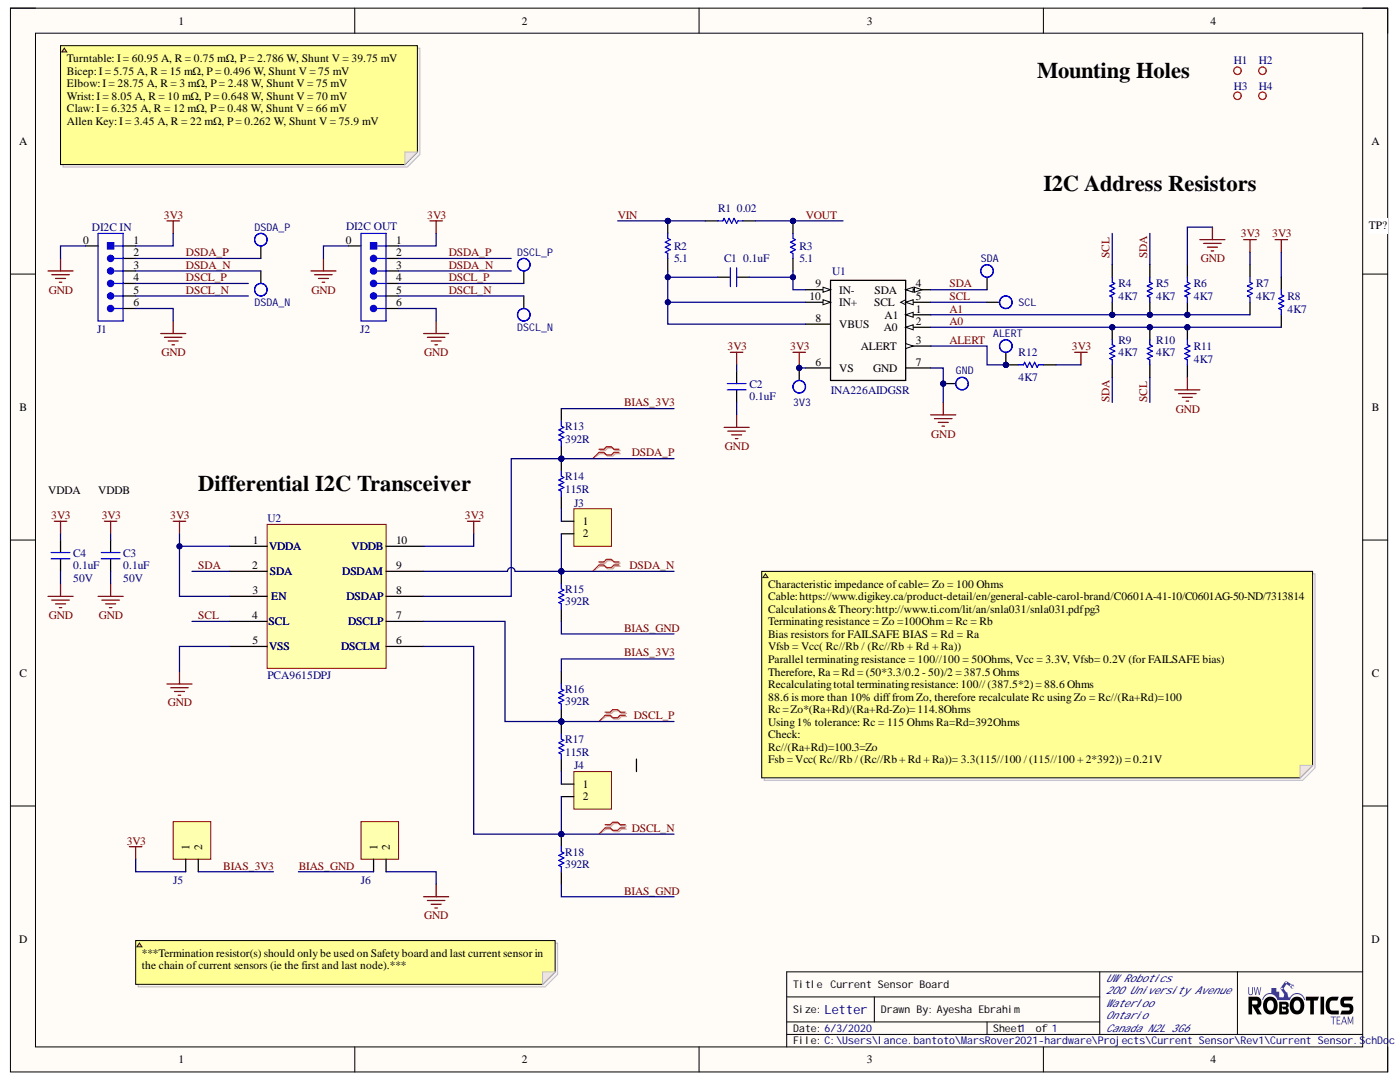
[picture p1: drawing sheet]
# Altium project Current Sensor.PrjPCB
Address1: 200 University Avenue; Address2: Waterloo; Address3: Ontario; Address4: Canada N2L 3G6; BoardName: Your Board Name; DrawnBy: Your Name
1 sheet, 43 parts. Net scope: global (net labels, ports and power ports of the same name join across sheets).
Board file: Current Sensor.PcbDoc

## Sheet Current Sensor.SchDoc: Current Sensor Board
size Letter; DrawnBy: N. Chapman, A. Ebrahim, K. Hong; Organization: UW Robotics; Address1: 200 University Avenue; Address2: Waterloo; Address3: Ontario; Address4: Canada N2L 3G6; Revision: A; SheetNumber: 1; SheetTotal: 1

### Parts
C1  value 0.1uF  [CAPC2012X140N]  (hidden comment: CAP_0.1uF_50V_0805)
C2  value 0.1uF  [CAPC2012X140N]  (hidden comment: CAP_0.1uF_50V_0805)
C3  value 0.1uF  Voltage Rating: 50V  [CAPC2012X140N]  (hidden comment: CAP_0.1uF_50V_0805)
C4  value 0.1uF  Voltage Rating: 50V  [CAPC2012X140N]  (hidden comment: CAP_0.1uF_50V_0805)
H1  MOUNTING_HOLES  [MOUNTING_HOLE]  (value not drawn)
H2  MOUNTING_HOLES  [MOUNTING_HOLE]  (value not drawn)
H3  MOUNTING_HOLES  [MOUNTING_HOLE]  (value not drawn)
H4  MOUNTING_HOLES  [MOUNTING_HOLE]  (value not drawn)
J1  DI2C IN  [MOLEX-5024940670]
J2  DI2C OUT  [MOLEX-5024940670]
J3  JUMPER_2  [HDR1X2]  (value not drawn)
J4  JUMPER_2  [HDR1X2]  (value not drawn)
J5  JUMPER_2  [HDR1X2]  (value not drawn)
J6  JUMPER_2  [HDR1X2]  (value not drawn)
R1  value 0.02  [RESC6532X75N]  (hidden comment: RES_20m_2512)
R2  value 5.1  [RESC2013X70X40LL20T20]  (hidden comment: RES_5.1_0805)
R3  value 5.1  [RESC2013X70X40LL20T20]  (hidden comment: RES_5.1_0805)
R4  value 4K7  [RESC2012X60N]  (hidden comment: RES_4K7_0805)
R5  value 4K7  [RESC2012X60N]  (hidden comment: RES_4K7_0805)
R6  value 4K7  [RESC2012X60N]  (hidden comment: RES_4K7_0805)
R7  value 4K7  [RESC2012X60N]  (hidden comment: RES_4K7_0805)
R8  value 4K7  [RESC2012X60N]  (hidden comment: RES_4K7_0805)
R9  value 4K7  [RESC2012X60N]  (hidden comment: RES_4K7_0805)
R10  value 4K7  [RESC2012X60N]  (hidden comment: RES_4K7_0805)
R11  value 4K7  [RESC2012X60N]  (hidden comment: RES_4K7_0805)
R12  value 4K7  [RESC2012X60N]  (hidden comment: RES_4K7_0805)
R13  Resistance: 392R  [RESC2012X60N]  (hidden comment: RES_392R_0805)
R14  Resistance: 115R  [RESC2012X60N]  (hidden comment: RES_115R_0805)
R15  Resistance: 392R  [RESC2012X60N]  (hidden comment: RES_392R_0805)
R16  Resistance: 392R  [RESC2012X60N]  (hidden comment: RES_392R_0805)
R17  Resistance: 115R  [RESC2012X60N]  (hidden comment: RES_115R_0805)
R18  Resistance: 392R  [RESC2012X60N]  (hidden comment: RES_392R_0805)
TP1  DSDA_P  [TESTPOINT_LOOP]
TP2  DSCL_P  [TESTPOINT_LOOP]
TP3  SDA  [TESTPOINT_LOOP]
TP4  DSDA_N  [TESTPOINT_LOOP]
TP5  SCL  [TESTPOINT_LOOP]
TP6  DSCL_N  [TESTPOINT_LOOP]
TP7  ALERT  [TESTPOINT_LOOP]
TP8  GND  [TESTPOINT_LOOP]
TP9  3V3  [TESTPOINT_LOOP]
U1  INA226AIDGSR  [INA226AIDGSR]
U2  DIFF_I2C_BUFFER  [PCA9615DPJ]  (value not drawn)

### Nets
3V3: C2.2 C3.2 C4.2 J1.1 J2.1 J5.1 R7.2 R8.2 R12.2 TP9.1 U1.6(VS) U2.1(VDDA) U2.3(EN) U2.10(VDDB)
GND: C2.1 C3.1 C4.1 J1.0 J1.6 J2.0 J2.6 J6.2 R6.2 R11.2 TP8.1 U1.7(GND) U2.5(VSS)
A0: R8.1 R9.1 R10.1 R11.1 U1.2(A0)
A1: R4.1 R5.1 R6.1 R7.1 U1.1(A1)
ALERT: R12.1 TP7.1 U1.3(ALERT)
BIAS_3V3: J5.2 R13.2 R16.2
BIAS_GND: J6.1 R15.1 R18.1
DSCL_N: J1.5 J2.5 J4.2 R18.2 TP6.1 U2.6(DSCLM)
DSCL_P: J1.4 J2.4 R16.1 R17.2 TP2.1 U2.7(DSCLP)
DSDA_N: J1.3 J2.3 J3.2 R15.2 TP4.1 U2.9(DSDAM)
DSDA_P: J1.2 J2.2 R13.1 R14.2 TP1.1 U2.8(DSDAP)
SCL: R4.2 R10.2 TP5.1 U1.5(SCL) U2.4(SCL)
SDA: R5.2 R9.2 TP3.1 U1.4(SDA) U2.2(SDA)
VIN: R1.1 R2.2
VOUT: R1.2 R3.2
NetC1_1: C1.1 R2.1 U1.8(VBUS) U1.10(IN+)
NetC1_2: C1.2 R3.1 U1.9(IN-)
NetJ3_1: J3.1 R14.1
NetJ4_1: J4.1 R17.1

### Layout directives
differential pair: DSCL_N, DSCL_P, DSDA_N, DSDA_P

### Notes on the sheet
- Turntable: I = 60.95 A, R = 0.75 mΩ, P = 2.786 W, Shunt V = 39.75 mV
  Bicep: I = 5.75 A, R = 15 mΩ, P = 0.496 W, Shunt V = 75 mV
  Elbow: I = 28.75 A, R = 3 mΩ, P = 2.48 W, Shunt V = 75 mV
  Wrist: I = 8.05 A, R = 10 mΩ, P = 0.648 W, Shunt V = 70 mV
  Claw: I = 6.325 A, R = 12 mΩ, P = 0.48 W, Shunt V = 66 mV
  Allen Key: I = 3.45 A, R = 22 mΩ, P = 0.262 W, Shunt V = 75.9 mV
- I2C Address Resistors
- TP?
- VDDA
- VDDB
- Differential I2C Bus Buffer
- Characteristic impedance of cable= Zo = 100 Ohms
  Cable: https://www.digikey.ca/product-detail/en/general-cable-carol-brand/C0601A-41-10/C0601AG-50-ND/7313814
  Calculations & Theory: http://www.ti.com/lit/an/snla031/snla031.pdf pg3
  Terminating resistance = Zo =100Ohm = Rc = Rb
  Bias resistors for FAILSAFE BIAS = Rd = Ra
  Vfsb = Vcc( Rc//Rb / (Rc//Rb + Rd + Ra))
  Parallel terminating resistance = 100//100 = 50Ohms, Vcc = 3.3V, Vfsb= 0.2V (for FAILSAFE bias)
  Therefore, Ra = Rd = (50*3.3/0.2 - 50)/2 = 387.5 Ohms
  Recalculating total terminating resistance: 100// (387.5*2) = 88.6 Ohms
  88.6 is more than 10% diff from Zo, therefore recalculate Rc using Zo = Rc//(Ra+Rd)=100
  Rc = Zo*(Ra+Rd)/(Ra+Rd-Zo)= 114.8Ohms
  Using 1% tolerance: Rc = 115 Ohms Ra=Rd=392Ohms
  Check:
  Rc//(Ra+Rd)=100.3=Zo
  Fsb = Vcc( Rc//Rb / (Rc//Rb + Rd + Ra))= 3.3(115//100 / (115//100 + 2*392)) = 0.21V
- ***Termination resistor(s) should only be used on Safety board and last current sensor in the chain of current sensors (ie the first and last node).***
